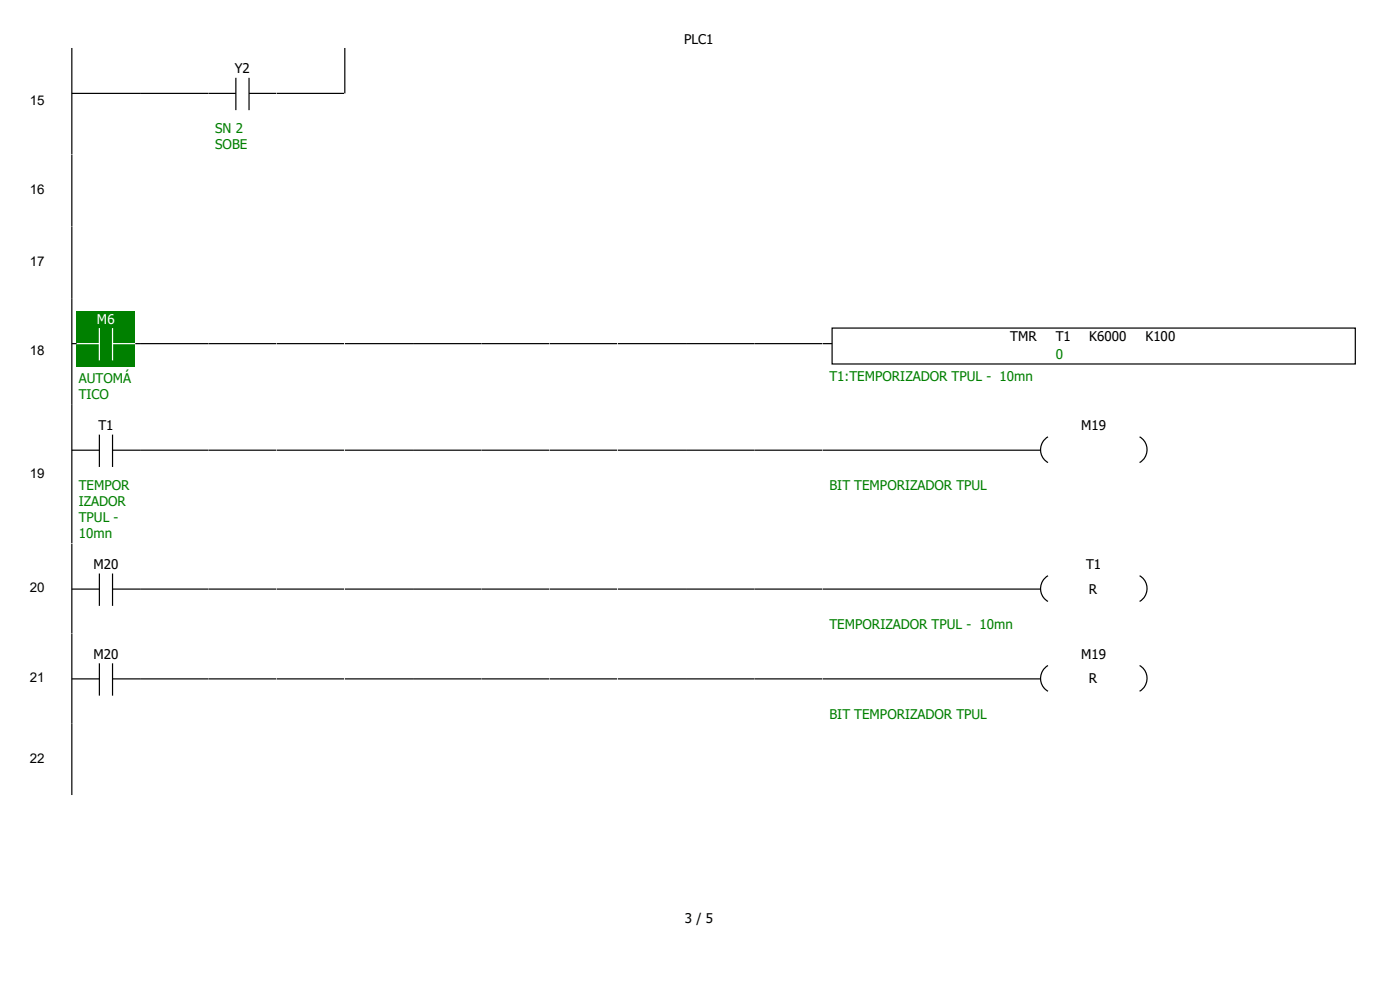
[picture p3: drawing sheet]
<svg xmlns="http://www.w3.org/2000/svg" width="297mm" height="210mm" viewBox="0 0 297 210" stroke-linecap="round" stroke-linejoin="round" font-family="sans-serif">
<path d="M15.2 19.8h14.5M15.2 10.2v22.6" fill="none" stroke="#000" stroke-width=".25"/>
<path d="M29.7 10.2h14.5v22.6h-14.5z" fill="#fff"/>
<path d="M29.7 19.8h14.5" fill="none" stroke="#000" stroke-width=".25"/>
<path d="M44.2 10.2h14.5v22.6h-14.5z" fill="#fff"/>
<path d="M44.2 19.8h5.8M50 16.5v6.9M52.8 19.8h5.9M52.8 16.5v6.9" fill="none" stroke="#000" stroke-width=".25"/>
<path d="M58.7 10.2h14.5v22.6h-14.5z" fill="#fff"/>
<path d="M58.7 19.8h14.5" fill="none" stroke="#000" stroke-width=".25"/>
<path d="M73.2 10.2h14.4v22.6h-14.4z" fill="#fff"/>
<path d="M73.2 10.2v9.6" fill="none" stroke="#000" stroke-width=".25"/>
<g fill="#fff">
<path d="M87.6 10.2h86.9v22.6h-86.9z" fill-rule="evenodd"/>
<path d="M174.5 10.2h115.1v22.6h-115.1zM.3 32.8h15.2v15.2h-15.2z" fill-rule="evenodd"/>
</g>
<path d="M15.2 32.8h14.5v15.2h-14.5z" fill="#fff"/>
<path d="M15.2 32.8v15.2" fill="none" stroke="#000" stroke-width=".25"/>
<g fill="#fff">
<path d="M29.7 32.8h144.8v15.2h-144.8z" fill-rule="evenodd"/>
<path d="M174.5 32.8h115.1v15.2h-115.1zM.3 48h15.2v15.2h-15.2z" fill-rule="evenodd"/>
</g>
<path d="M15.2 48h14.5v15.2h-14.5z" fill="#fff"/>
<path d="M15.2 48v15.2" fill="none" stroke="#000" stroke-width=".25"/>
<g fill="#fff">
<path d="M29.7 48h144.8v15.2h-144.8z" fill-rule="evenodd"/>
<path d="M174.5 48h115.1v15.2h-115.1zM.3 63.2h15.2v22.7h-15.2z" fill-rule="evenodd"/>
</g>
<path d="M15.2 63.2h14.5v22.7h-14.5z" fill="#fff"/>
<path d="M16.3 66h12.4v11.7h-12.4z" fill="#008000"/>
<path d="M15.2 72.9h5.9M21.1 69.6v6.9M23.9 72.9h5.8M23.9 69.6v6.9" fill="none" stroke="#fff" stroke-width=".25"/>
<path d="M15.2 72.9h1.1M15.2 63.2v22.7M28.7 72.9h1" fill="none" stroke="#000" stroke-width=".25"/>
<path d="M29.7 63.2h14.5v22.7h-14.5z" fill="#fff"/>
<path d="M29.7 72.9h14.5" fill="none" stroke="#000" stroke-width=".25"/>
<path d="M44.2 63.2h14.5v22.7h-14.5z" fill="#fff"/>
<path d="M44.2 72.9h14.5" fill="none" stroke="#000" stroke-width=".25"/>
<path d="M58.7 63.2h14.5v22.7h-14.5z" fill="#fff"/>
<path d="M58.7 72.9h14.5" fill="none" stroke="#000" stroke-width=".25"/>
<path d="M73.2 63.2h14.4v22.7h-14.4z" fill="#fff"/>
<path d="M73.2 72.9h14.4" fill="none" stroke="#000" stroke-width=".25"/>
<path d="M87.6 63.2h14.5v22.7h-14.5z" fill="#fff"/>
<path d="M87.6 72.9h14.5" fill="none" stroke="#000" stroke-width=".25"/>
<path d="M102.1 63.2h14.5v22.7h-14.5z" fill="#fff"/>
<path d="M102.1 72.9h14.5" fill="none" stroke="#000" stroke-width=".25"/>
<path d="M116.6 63.2h14.5v22.7h-14.5z" fill="#fff"/>
<path d="M116.6 72.9h14.5" fill="none" stroke="#000" stroke-width=".25"/>
<path d="M131.1 63.2h14.4v22.7h-14.4z" fill="#fff"/>
<path d="M131.1 72.9h14.4" fill="none" stroke="#000" stroke-width=".25"/>
<path d="M145.5 63.2h14.5v22.7h-14.5z" fill="#fff"/>
<path d="M145.5 72.9h14.5" fill="none" stroke="#000" stroke-width=".25"/>
<path d="M160 63.2h14.5v22.7h-14.5z" fill="#fff"/>
<path d="M160 72.9h14.5" fill="none" stroke="#000" stroke-width=".25"/>
<path d="M174.5 63.2h115.1v22.7h-115.1z" fill="#fff"/>
<path d="M174.5 72.9h2M176.5 69.6h111v7.6h-111z" fill="none" stroke="#000" stroke-width=".25"/>
<g fill="#fff">
<path d="M.3 85.9h15.2v29.4h-15.2z"/>
<path d="M15.2 85.9h14.5v29.4h-14.5z"/>
</g>
<path d="M15.2 95.5h5.9M15.2 85.9v29.4M21.1 92.2v6.9M23.9 95.5h5.8M23.9 92.2v6.9" fill="none" stroke="#000" stroke-width=".25"/>
<path d="M29.7 85.9h14.5v29.4h-14.5z" fill="#fff"/>
<path d="M29.7 95.5h14.5" fill="none" stroke="#000" stroke-width=".25"/>
<path d="M44.2 85.9h14.5v29.4h-14.5z" fill="#fff"/>
<path d="M44.2 95.5h14.5" fill="none" stroke="#000" stroke-width=".25"/>
<path d="M58.7 85.9h14.5v29.4h-14.5z" fill="#fff"/>
<path d="M58.7 95.5h14.5" fill="none" stroke="#000" stroke-width=".25"/>
<path d="M73.2 85.9h14.4v29.4h-14.4z" fill="#fff"/>
<path d="M73.2 95.5h14.4" fill="none" stroke="#000" stroke-width=".25"/>
<path d="M87.6 85.9h14.5v29.4h-14.5z" fill="#fff"/>
<path d="M87.6 95.5h14.5" fill="none" stroke="#000" stroke-width=".25"/>
<path d="M102.1 85.9h14.5v29.4h-14.5z" fill="#fff"/>
<path d="M102.1 95.5h14.5" fill="none" stroke="#000" stroke-width=".25"/>
<path d="M116.6 85.9h14.5v29.4h-14.5z" fill="#fff"/>
<path d="M116.6 95.5h14.5" fill="none" stroke="#000" stroke-width=".25"/>
<path d="M131.1 85.9h14.4v29.4h-14.4z" fill="#fff"/>
<path d="M131.1 95.5h14.4" fill="none" stroke="#000" stroke-width=".25"/>
<path d="M145.5 85.9h14.5v29.4h-14.5z" fill="#fff"/>
<path d="M145.5 95.5h14.5" fill="none" stroke="#000" stroke-width=".25"/>
<path d="M160 85.9h14.5v29.4h-14.5z" fill="#fff"/>
<path d="M160 95.5h14.5" fill="none" stroke="#000" stroke-width=".25"/>
<path d="M174.5 85.9h115.1v29.4h-115.1z" fill="#fff"/>
<path d="M174.5 95.5h46.2M222.3 92.7a3.2 3.2 0 0 0 0 5.4M241.8 92.7a3.2 3.2 0 0 1 0 5.4" fill="none" stroke="#000" stroke-width=".25"/>
<g fill="#fff">
<path d="M.3 115.3h15.2v19.1h-15.2z"/>
<path d="M15.2 115.3h14.5v19.1h-14.5z"/>
</g>
<path d="M15.2 115.3v19.1M15.2 125h5.9M21.1 121.7v6.8M23.9 125h5.8M23.9 121.7v6.8" fill="none" stroke="#000" stroke-width=".25"/>
<path d="M29.7 115.3h14.5v19.1h-14.5z" fill="#fff"/>
<path d="M29.7 125h14.5" fill="none" stroke="#000" stroke-width=".25"/>
<path d="M44.2 115.3h14.5v19.1h-14.5z" fill="#fff"/>
<path d="M44.2 125h14.5" fill="none" stroke="#000" stroke-width=".25"/>
<path d="M58.7 115.3h14.5v19.1h-14.5z" fill="#fff"/>
<path d="M58.7 125h14.5" fill="none" stroke="#000" stroke-width=".25"/>
<path d="M73.2 115.3h14.4v19.1h-14.4z" fill="#fff"/>
<path d="M73.2 125h14.4" fill="none" stroke="#000" stroke-width=".25"/>
<path d="M87.6 115.3h14.5v19.1h-14.5z" fill="#fff"/>
<path d="M87.6 125h14.5" fill="none" stroke="#000" stroke-width=".25"/>
<path d="M102.1 115.3h14.5v19.1h-14.5z" fill="#fff"/>
<path d="M102.1 125h14.5" fill="none" stroke="#000" stroke-width=".25"/>
<path d="M116.6 115.3h14.5v19.1h-14.5z" fill="#fff"/>
<path d="M116.6 125h14.5" fill="none" stroke="#000" stroke-width=".25"/>
<path d="M131.1 115.3h14.4v19.1h-14.4z" fill="#fff"/>
<path d="M131.1 125h14.4" fill="none" stroke="#000" stroke-width=".25"/>
<path d="M145.5 115.3h14.5v19.1h-14.5z" fill="#fff"/>
<path d="M145.5 125h14.5" fill="none" stroke="#000" stroke-width=".25"/>
<path d="M160 115.3h14.5v19.1h-14.5z" fill="#fff"/>
<path d="M160 125h14.5" fill="none" stroke="#000" stroke-width=".25"/>
<path d="M174.5 115.3h115.1v19.1h-115.1z" fill="#fff"/>
<path d="M174.5 125h46.2M222.3 122.1a3.2 3.2 0 0 0 0 5.5M241.8 122.1a3.2 3.2 0 0 1 0 5.5" fill="none" stroke="#000" stroke-width=".25"/>
<g fill="#fff">
<path d="M.3 134.4h15.2v19h-15.2z"/>
<path d="M15.2 134.4h14.5v19h-14.5z"/>
</g>
<path d="M15.2 134.4v19M15.2 144h5.9M21.1 140.7v6.9M23.9 144h5.8M23.9 140.7v6.9" fill="none" stroke="#000" stroke-width=".25"/>
<path d="M29.7 134.4h14.5v19h-14.5z" fill="#fff"/>
<path d="M29.7 144h14.5" fill="none" stroke="#000" stroke-width=".25"/>
<path d="M44.2 134.4h14.5v19h-14.5z" fill="#fff"/>
<path d="M44.2 144h14.5" fill="none" stroke="#000" stroke-width=".25"/>
<path d="M58.7 134.4h14.5v19h-14.5z" fill="#fff"/>
<path d="M58.7 144h14.5" fill="none" stroke="#000" stroke-width=".25"/>
<path d="M73.2 134.4h14.4v19h-14.4z" fill="#fff"/>
<path d="M73.2 144h14.4" fill="none" stroke="#000" stroke-width=".25"/>
<path d="M87.6 134.4h14.5v19h-14.5z" fill="#fff"/>
<path d="M87.6 144h14.5" fill="none" stroke="#000" stroke-width=".25"/>
<path d="M102.1 134.4h14.5v19h-14.5z" fill="#fff"/>
<path d="M102.1 144h14.5" fill="none" stroke="#000" stroke-width=".25"/>
<path d="M116.6 134.4h14.5v19h-14.5z" fill="#fff"/>
<path d="M116.6 144h14.5" fill="none" stroke="#000" stroke-width=".25"/>
<path d="M131.1 134.4h14.4v19h-14.4z" fill="#fff"/>
<path d="M131.1 144h14.4" fill="none" stroke="#000" stroke-width=".25"/>
<path d="M145.5 134.4h14.5v19h-14.5z" fill="#fff"/>
<path d="M145.5 144h14.5" fill="none" stroke="#000" stroke-width=".25"/>
<path d="M160 134.4h14.5v19h-14.5z" fill="#fff"/>
<path d="M160 144h14.5" fill="none" stroke="#000" stroke-width=".25"/>
<path d="M174.5 134.4h115.1v19h-115.1z" fill="#fff"/>
<path d="M174.5 144h46.2M222.3 141.2a3.2 3.2 0 0 0 0 5.4M241.8 141.2a3.2 3.2 0 0 1 0 5.4" fill="none" stroke="#000" stroke-width=".25"/>
<g fill="#fff">
<path d="M.3 153.4h15.2v15.3h-15.2z"/>
<path d="M15.2 153.4h14.5v15.3h-14.5z"/>
</g>
<path d="M15.2 153.4v15.3" fill="none" stroke="#000" stroke-width=".25"/>
<g fill="#fff">
<path d="M29.7 153.4h144.8v15.3h-144.8z" fill-rule="evenodd"/>
<path d="M174.5 153.4h115.1v15.3h-115.1zM0 0h296.9v10.2h-296.9z" fill-rule="evenodd"/>
</g>
<path d="M0 179.6h296.9v30.4h-296.9z" fill="#fff"/>
<g font-size="2.8">
<text x="145.2" y="9.2">PLC1</text>
<text x="49.8" y="15.6">Y2</text>
<text x="6.3" y="22.3">15</text>
<text x="6.3" y="41.2">16</text>
<text x="6.3" y="56.4">17</text>
<text x="6.3" y="75.4">18</text>
<text x="214.3" y="72.4">TMR</text>
<text x="224" y="72.4">T1</text>
<text x="231.1" y="72.4">K6000</text>
<text x="243" y="72.4">K100</text>
<text x="20.9" y="91.3">T1</text>
<text x="229.4" y="91.3">M19</text>
<text x="6.3" y="101.4">19</text>
<text x="6.3" y="125.6">20</text>
<text x="19.8" y="120.7">M20</text>
<text x="230.4" y="120.7">T1</text>
<text x="231" y="125.9">R</text>
<text x="19.8" y="139.8">M20</text>
<text x="229.4" y="139.8">M19</text>
<text x="6.3" y="144.7">21</text>
<text x="231" y="145">R</text>
<text x="6.3" y="161.8">22</text>
<text x="145.3" y="195.8">3 / 5</text>
</g>
<g font-size="2.8" fill="#008000">
<text x="45.7" y="28.2">SN 2</text>
<text x="45.7" y="31.6">SOBE</text>
<text x="224" y="76.2">0</text>
<text x="16.7" y="81.3">AUTOMÁ</text>
<text x="176" y="80.8">T1:TEMPORIZADOR TPUL - 10mn</text>
<text x="16.7" y="84.7">TICO</text>
<text x="16.7" y="103.9">TEMPOR</text>
<text x="16.7" y="107.3">IZADOR</text>
<text x="176" y="103.9">BIT TEMPORIZADOR TPUL</text>
<text x="16.7" y="110.7">TPUL -</text>
<text x="16.7" y="114.1">10mn</text>
<text x="176" y="133.4">TEMPORIZADOR TPUL - 10mn</text>
<text x="176" y="152.4">BIT TEMPORIZADOR TPUL</text>
</g>
<text font-size="2.8" fill="#fff" x="20.6" y="68.7">M6</text>
</svg>
